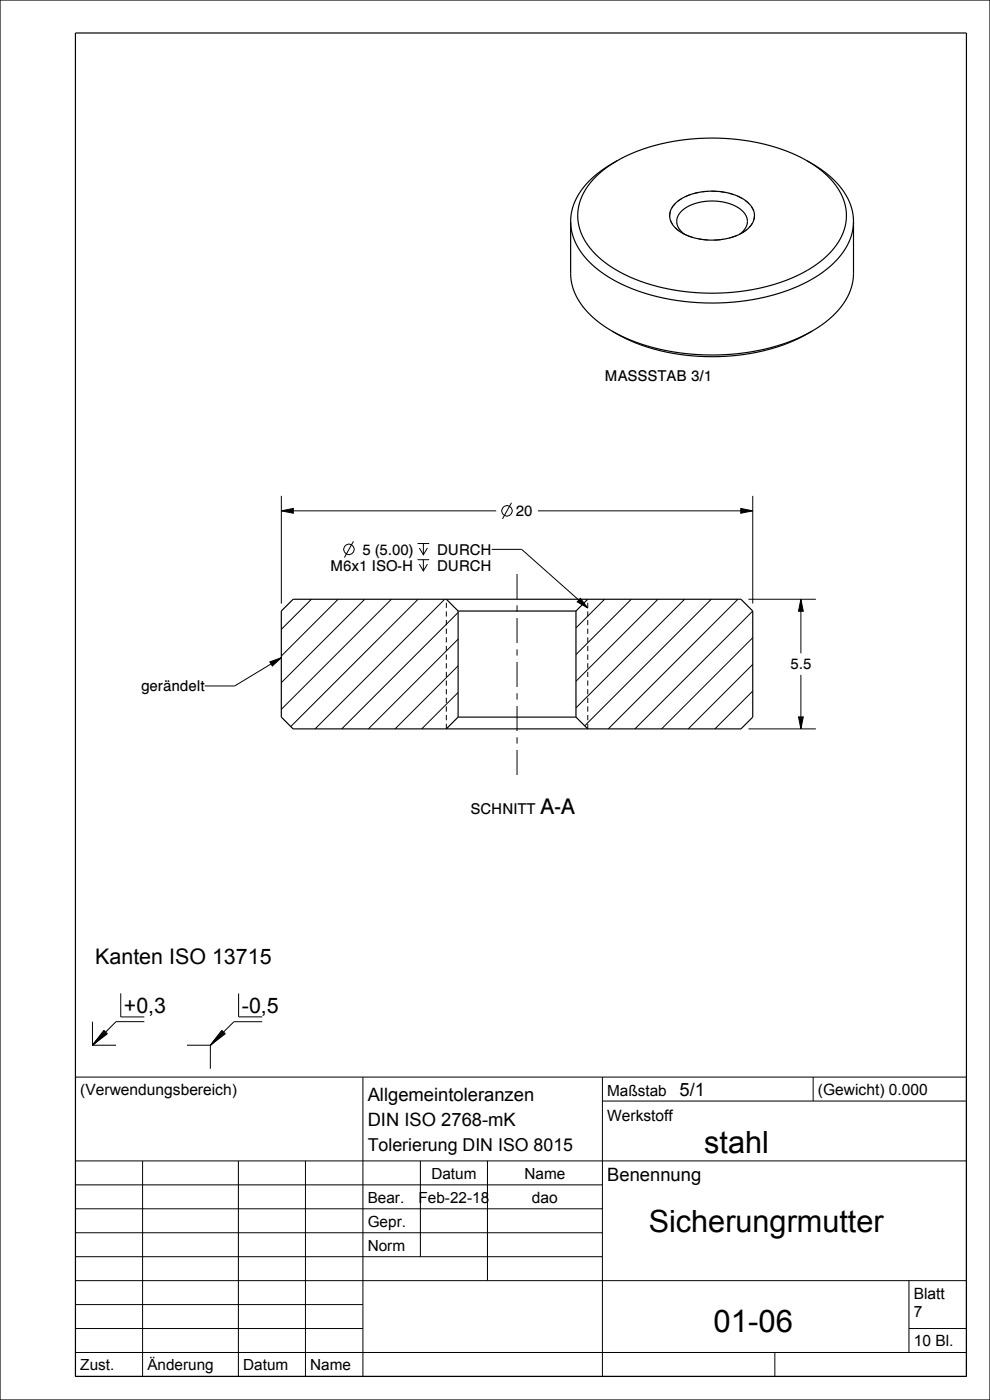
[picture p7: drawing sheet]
<svg xmlns="http://www.w3.org/2000/svg" width="210mm" height="297mm" viewBox="0 0 210 297" stroke-linecap="round" stroke-linejoin="round" font-family="sans-serif">
<g fill="none" stroke="#000" stroke-width=".21">
<path d="M142 45.7l.1 .2M142.1 45.8h.1M142.2 44.8l-.2 .9M142.2 46.7v.1M142.2 46.8l.5 .9M142.2 46.8h.1M143.2 43.2l-.7 .9M143.2 48.3l.9 .7M144.7 42.1l-.9 .6M144.7 42.1h.1M144.7 49.4h.1M144.7 49.4l.1 .1"/>
<path d="M144.8 49.5h.1M144.9 49.5h.1M144.9 49.5l.1 .1M145 49.6h.1M145.3 49.7h.1M145.3 49.7l1.7 .7M146.4 41.3l-1 .4M148.2 50.7h.1M148.2 50.7l1.9 .2M148.2 40.8l-1.1 .3M150.1 40.6l-1.1 .1M150.9 40.6h1.1"/>
<path d="M151.5 50.9h.1M152.7 40.6l1.2 .2M153.4 50.8l-1.9 .1M154.6 41l1.1 .3M154.7 50.5h.1M156.4 49.9l-1.7 .6M156.4 41.6h.1M156.4 41.6l1 .5M157.4 42.1h.1M158 42.5l.9 .7M158.3 48.8l-.9 .6M159.4 43.8l.5 .9"/>
<path d="M159.5 47.4l-.6 .9M159.6 47.4h-.1M159.9 44.7v.1M159.9 44.8h.1M160 45.6v.1M160 45.8l-.1 .9M160 45.7v.1M59.7 108.4l2.5-.5v1zM59.7 105.2v22.8M59.7 108.4h45.6M75 114.8l-1.9 3.5M88.6 118.7h2.4"/>
<path d="M88.6 115.3h2.4M88.9 119.7l.9 1.4 .9-1.4M88.9 116.3l.9 1.4 .9-1.4M89.8 118.7v2.4M89.8 115.3v2.4M104.3 116.5h6.4l14 12.5v-1.1M108.5 106.7l-1.9 3.4M114.1 108.4h45.6M157.1 107.9l2.6 .5-2.6 .5zM159.7 105.2v22.8M59.7 139.5l-9.9 6h-6.4M66.1 127.1l-6.4 6.4"/>
<path d="M71.7 127.1l-12 12.1M77.4 127.1l-17.7 17.7M83 127.1l-23.3 23.4M88.7 127.1l-27 27M94.3 127.1l-27.5 27.5M94.7 127.1h.1M94.7 127.9v1.1M94.7 129.7v1.1M94.7 131.5v1.1M94.7 133.4v1.1M94.7 135.2v1.1M94.7 137v1.1"/>
<path d="M94.7 138.9v1.1M97.2 129.9l-24.7 24.7M97.2 135.6l-19.1 19M123.1 126.9l1.6 2.1-2.3-1.3zM124.7 127.1h.1M124.7 129.7v1.1M124.7 131.5v1.1M124.7 133.4v1.1M124.7 135.2v1.1M124.7 137v1.1M124.7 138.9v1.1M128.3 127.1l-6.1 6.1"/>
<path d="M133.9 127.1l-11.7 11.8M139.6 127.1l-17.4 17.4M145.2 127.1l-23 23.1M150.9 127.1l-26.9 26.9M156.5 127.1l-27.5 27.5M158.8 127.1h14.3M159.7 129.6l-25 25M159.7 135.3l-19.4 19.3M169.9 127.1l.5 2.6h-1zM169.9 127.1v11.5M57.2 140.4l2.5-.9-1.9 1.8zM94.7 140.7v1.1"/>
<path d="M94.7 142.5v1.1M94.7 144.4v1.1M94.7 146.2v1.1M94.7 148v1.1M94.7 149.9v1.1M94.7 151.7v1.1M94.7 153.5v1.1M97.2 141.3l-13.4 13.3M97.2 146.9l-7.7 7.7M124.7 140.7v1.1M124.7 142.5v1.1M124.7 144.4v1.1"/>
<path d="M124.7 146.2v1.1M124.7 148v1.1M124.7 149.9v1.1M124.7 151.7v1.1M124.7 153.5v1.1M158.8 154.6h14.3M159.7 140.9l-13.7 13.7M159.7 146.6l-8.1 8M169.4 152.1h1l-.5 2.5zM169.9 143.2v11.4M19.6 216.7v5M22 218.6l.8 .7-3.2 2.4z"/>
<path d="M22.2 218.7l-2.6 3M22.3 218.8l-2.7 2.9M22.4 218.9l-2.8 2.8M22.5 219l-2.9 2.7M22.6 219.1l-3 2.6M22.7 219.2l-3.1 2.5M25.6 210.7v5h5M30.6 216.7h-6l-2.2 2.2M47.1 218.6l.7 .7-3.2 2.4zM47.2 218.7l-2.6 3M47.3 218.8l-2.7 2.9M47.4 218.9l-2.8 2.8"/>
<path d="M47.5 219l-2.9 2.7M47.6 219.1l-3 2.6M47.7 219.2l-3.1 2.5M50.6 210.8v4.9h5M55.6 216.8h-6l-2.2 2.1M16 228.5h189v63.5h-189zM19.6 221.7h5M39.7 221.7h4.9M44.6 221.7v5M77 228.5v63.5M127.8 233.6h77.2M127.8 228.5v63.5"/>
<path d="M172.5 228.5v5.1M16 246.3h189M16 251.4h111.8M16 256.4h111.8M30.2 246.3v45.7M50.6 246.3v45.7M64.8 246.3v45.7M89.2 246.3v20.3M103.4 246.3v25.4M16 261.5h111.8M16 266.6h111.8M16 271.7h189"/>
<path d="M16 276.8h61M192.8 271.7v15.2M16 281.8h61M16 286.9h189M164.4 286.9v5.1M192.8 281.8h12.2"/>
<circle cx="74" cy="116.5" r="1.12"/>
<circle cx="107.5" cy="108.4" r="1.12"/>
</g>
<path d="M59.7 108.4l2.5-.5v1zM157.1 107.9l2.6 .5-2.6 .5zM57.2 140.4l2.5-.9-1.9 1.8zM123.1 126.9l1.6 2.1-2.3-1.3zM169.9 127.1l.5 2.6h-1zM169.4 152.1h1l-.5 2.5z" fill="#000"/>
<g fill="none" stroke="#000" stroke-width=".25">
<path d="M0 0h210v297h-210zM16 7h189v285h-189zM130.9 34.1a16.5 16.5 0 0 0-8 9.2 11.3 11.3 0 0 0 4.1 11.3 32.5 32.5 0 0 0 17.7 7.2 42.8 42.8 0 0 0 27.1-4.8 15.2 15.2 0 0 0 7.5-9.3 11.4 11.4 0 0 0-4.3-10.9l-2.8-2M130.9 34.1a18.4 18.4 0 0 0-9.3 9.5l-.4 1.7-.2 1.7M130.9 34.1a44.1 44.1 0 0 1 27.2-4.3 37.5 37.5 0 0 1 13.1 4.3M171.2 34.1l1 .7M171.2 34.1l1.1 .6M172.3 34.7a16.7 16.7 0 0 1 8.5 10.1l.2 2.2M121 47v11a13.5 13.5 0 0 0 6.2 10.5l2.6 1.7M121 47a13.6 13.6 0 0 0 6.4 10.6 40 40 0 0 0 22.2 6.7 41.8 41.8 0 0 0 24.6-6.3 14.3 14.3 0 0 0 6.8-10.6v-.4M143.4 43a13.1 13.1 0 0 1 11.3-2 6.7 6.7 0 0 1 5.3 4 4.1 4.1 0 0 1-2.6 4.4 13.5 13.5 0 0 1-13.8-.8 3.5 3.5 0 0 1-.2-5.6zM156.9 49.7l.2-.2a3 3 0 0 0-.4-5.4 11.2 11.2 0 0 0-12 .6 3.1 3.1 0 0 0 .6 5"/>
<path d="M181 47v11a13.5 13.5 0 0 1-6.1 10.5l-2.6 1.7M129.8 70.2l1.1 .7M129.8 70.2l1.1 .6M172.3 70.2a46.3 46.3 0 0 1-29.6 4.4 39.7 39.7 0 0 1-11.8-3.8M172.3 70.2a42.8 42.8 0 0 1-25.6 5.3 39.2 39.2 0 0 1-15.8-4.6M62.2 127.1h95l2.5 2.5v22.5l-2.5 2.5h-95l-2.5-2.5v-22.5zM94.7 127.1l2.5 2.5M97.2 129.6v22.5M97.2 129.6h25M122.2 129.6v22.5M124.7 127.1l-2.5 2.5M97.2 152.1h25"/>
<path d="M97.2 152.1l-2.5 2.5M122.2 152.1l2.5 2.5"/>
</g>
<!-- layer: 02___PRT_ALL_AXES -->
<path d="M109.7 121.8v5.3M109.7 128.4v1.4M109.7 131.1v5.3M109.7 137.8v1.3M109.7 140.4v5.3M109.7 147.1v1.3M109.7 149.8v5.3M109.7 156.4v1.4M109.7 159.1v5.3" fill="none" stroke="#000" stroke-width=".21"/>
<text font-size="6.6" x="151.4" y="282.5">01-06</text>
<g font-size="6.5">
<text x="149.4" y="244.6">stahl</text>
<text x="137.6" y="261.4">Sicherungrmutter</text>
</g>
<text font-size="4.6" x="114.6" y="172.6">A-A</text>
<g font-size="4.5">
<text x="20.2" y="204.6">Kanten ISO 13715</text>
<text x="26.3" y="214.9">+0,3</text>
<text x="51.3" y="214.9">-0,5</text>
</g>
<g font-size="3.9">
<text x="78" y="233.6">Allgemeintoleranzen</text>
<text x="144.2" y="232.5">5/1</text>
<text x="78" y="239">DIN ISO 2768-mK</text>
<text x="128.8" y="250.6">Benennung</text>
</g>
<text font-size="3.8" x="78" y="244.2">Tolerierung DIN ISO 8015</text>
<g font-size="3.3">
<text x="17" y="232.3">(Verwendungsbereich)</text>
<text x="128.8" y="232.5">Maßstab</text>
<text x="173.5" y="232.3">(Gewicht) 0.000</text>
<text x="128.8" y="237.8">Werkstoff</text>
<text x="91.5" y="250.1">Datum</text>
<text x="111.3" y="250.1">Name</text>
<text x="78" y="255.1">Bear.</text>
<text x="88.8" y="255.1">Feb-22-18</text>
<text x="112.8" y="255.2">dao</text>
<text x="78" y="260.2">Gepr.</text>
<text x="78" y="265.3">Norm</text>
<text x="193.8" y="275.5">Blatt</text>
<text x="193.8" y="279.3">7</text>
<text x="193.8" y="285.7">10 Bl.</text>
<text x="17" y="290.7">Zust.</text>
<text x="31.3" y="290.7">Änderung</text>
<text x="51.6" y="290.7">Datum</text>
<text x="65.8" y="290.7">Name</text>
</g>
<g font-size="3.2">
<text x="128.3" y="80.9">MASSSTAB 3/1</text>
<text x="109.4" y="109.5">20</text>
<text x="76.9" y="117.7">5 (5.00)</text>
<text x="92.7" y="117.7">DURCH</text>
<text x="70.1" y="121.1">M6x1 ISO-H</text>
<text x="92.7" y="121.1">DURCH</text>
<text x="167.7" y="142">5.5</text>
<text x="29.9" y="146.7">gerändelt</text>
<text x="99.8" y="172.6">SCHNITT</text>
</g>
</svg>
